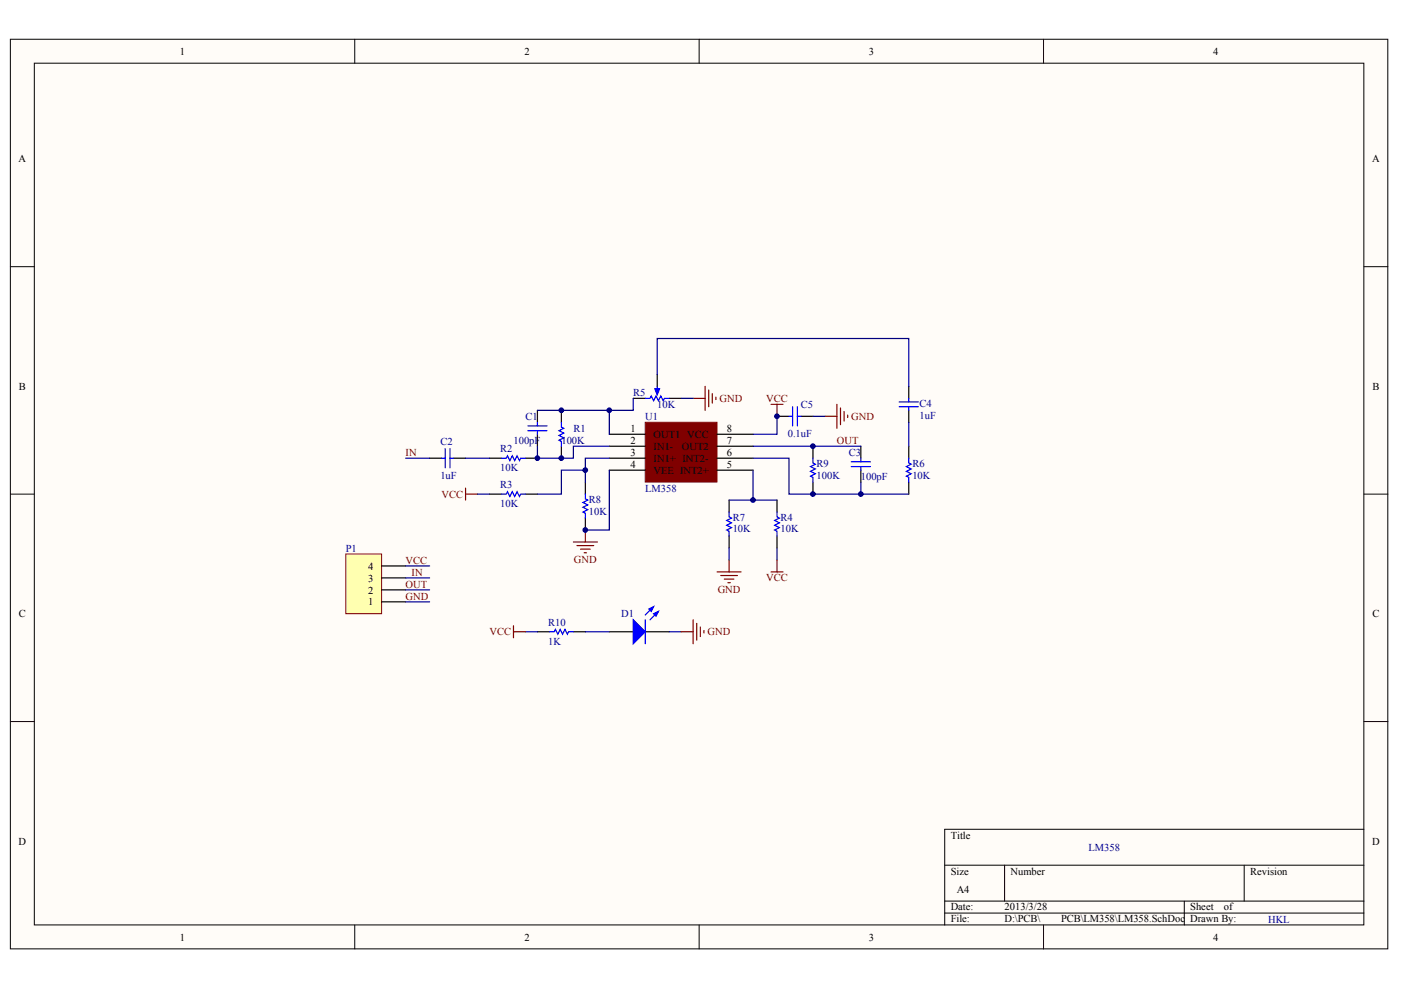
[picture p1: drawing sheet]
<svg xmlns="http://www.w3.org/2000/svg" width="297mm" height="210mm" viewBox="0 0 297 210" stroke-linecap="round" stroke-linejoin="round" font-family="sans-serif">
<g fill="#fffcf8" stroke="#000" stroke-width=".21">
<path d="M2.2 8.3h292v192.9h-292z"/>
<path d="M7.3 13.4h281.9v182.7h-281.9z"/>
</g>
<g fill="none" stroke="#000" stroke-width=".21">
<path d="M75.2 8.3v5.1M148.2 8.3v5.1M221.2 8.3v5.1M2.2 56.5h5.1M289.2 56.5h5.1M2.2 104.8h5.1M289.2 104.8h5.1M2.2 153h5.1M289.2 153h5.1M289.2 175.8h-88.9v20.3M75.2 196.1v5.1M148.2 196.1v5.1"/>
<path d="M200.3 183.4h88.9M200.3 191.1h88.9M200.3 193.6h88.9M213 183.4v7.7M221.2 196.1v5.1M251.1 191.1v5M263.8 183.4v7.7"/>
</g>
<g fill="none" stroke="#000" stroke-width=".25">
<path d="M139.3 79.4v2.5M91.1 97.2h2.5M96.2 97.2h2.5M103.8 97.2h2.5M111.4 97.2h2.5M113.9 87v2.5M113.9 92.1v2.5M119 87v2.5M119 94.6v2.6M129.2 92.1h7.6M129.2 94.6h7.6M129.2 97.2h7.6"/>
<path d="M129.2 99.7h7.6M134.3 84.5h2.5M141.9 84.5h2.5M152 92.1h7.7M152 94.6h7.7M152 97.2h7.7M152 99.7h7.7M172.4 94.6v2.6M182.5 94.6v2.6M182.5 99.7v2.5M192.7 81.9v2.6M192.7 87v2.5"/>
<path d="M192.7 94.6v2.6M103.8 104.8h2.5M111.4 104.8h2.5M124.1 102.2v2.6M124.1 109.8v2.6M154.6 106v2.6M154.6 113.6v2.6M172.4 102.2v2.6M192.7 102.2v2.6M113.9 134h2.6M121.6 134h2.5M129.2 134h5.1"/>
<path d="M136.8 134h5.1"/>
</g>
<g fill="none" stroke="#00f" stroke-width=".25">
<path d="M93.6 97.2h.8M94.4 95.1v4.1M95.4 95.1v4.1M95.4 97.2h.8M106.3 97.2h1l.3-.6 .5 1.1 .5-1.1 .5 1.1 .5-1.1 .5 1.1 .3-.5h1M111.9 90.3h4.1M111.9 91.3h4.1M113.9 89.5v.8M113.9 91.3v.8M119 89.5v1.1l.5 .2-1 .5 1 .5-1 .5 1 .5-1 .5 .5 .3v1M136.8 84.5h1l.3-.5 .5 1 .5-1 .5 1 .5-1 .5 1 .3-.5h1M139.3 81.9v1.3"/>
<path d="M172.4 97.2v1l.5 .2-1 .5 1 .5-1 .5 1 .6-1 .5 .5 .2v1M180.5 97.9h4M180.5 98.9h4M182.5 97.2v.7M182.5 98.9v.8M190.6 86.2h4.1M190.6 85.2h4.1M192.7 97.2v1l.5 .2-1 .5 1 .5-1 .5 1 .6-1 .5 .5 .2v1M192.7 84.5v.7M192.7 86.2v.8M106.3 104.8h1l.3-.5 .5 1 .5-1 .5 1 .5-1 .5 1 .3-.5h1M124.1 104.8v1l.5 .2-1 .5 1 .5-1 .6 1 .5-1 .5 .5 .2v1"/>
<path d="M154.6 108.6v1l.5 .2-1 .5 1 .6-1 .5 1 .5-1 .5 .5 .2v1M116.5 134h1l.3-.6 .5 1.1 .5-1.1 .5 1.1 .5-1.1 .5 1.1 .2-.5h1.1M136.8 131.4v5.1M138.6 128.6l-1.8 1.8M139.6 129.6l-1.8 1.8"/>
</g>
<g fill="#00f" stroke="#00f" stroke-width=".25">
<path d="M134.3 131.4l2.5 2.6-2.5 2.5z"/>
<path d="M138.6 130.1l1-.5-.5 1.1z"/>
<path d="M137.6 129.1l1-.5-.5 1z"/>
<path d="M138.8 82.4h1.1l-.6 1.3z"/>
</g>
<path d="M136.8 89.5h15.2v12.7h-15.2z" fill="#800000" stroke="#800000" stroke-width=".21"/>
<g fill="none" stroke="#000080" stroke-width=".25">
<path d="M139.3 79.4v-7.6h53.4v10.1M86 97.2h5.1M98.7 97.2h5.1M113.9 87h15.3v5.1M113.9 94.6v2.6h7.7v-2.6h7.6M134.3 84.5v2.5h-5.1M159.7 97.2h7.6v7.6h15.2v-2.6M159.7 99.7v6.3h-5.1M159.7 94.6h22.8M192.7 89.5v5.1M101.2 104.8h2.6M164.7 116.2v2.5"/>
<path d="M182.5 104.8h10.2M111.4 134h2.5M124.1 134h5.1M141.9 134h2.5"/>
</g>
<g fill="none" stroke="#800000" stroke-width=".25">
<path d="M147 84.5h2.5M149.5 81.9v5.1M150.3 82.7v3.5M151 83.4v2.1M151.8 84.2v.5M98.7 103.5v2.5M98.7 104.8h2.5M154.6 118.7v2.6M164.7 118.7v2.6M108.9 132.7v2.5M108.9 134h2.5M144.4 134h2.6"/>
<path d="M147 131.4v5.1M147.7 132.2v3.5M148.5 132.9v2.1M149.2 133.7v.5M152 121.3h5.1M152.8 122h3.6M153.6 122.8h2M154.3 123.5h.5M163.5 121.3h2.5"/>
</g>
<path d="M73.3 117.5h7.6v12.6h-7.6z" fill="#ffffb0" stroke="#800000" stroke-width=".21"/>
<path d="M164.7 88.3h2.6M169.8 88.3h2.6M80.9 120h5.1M164.7 106v2.6M164.7 113.6v2.6M80.9 127.6h5.1M80.9 125.1h5.1M80.9 122.5h5.1" fill="none" stroke="#000" stroke-width=".25"/>
<path d="M124.1 99.7v2.5M129.2 97.2h-5.1v2.5h-5.1v5.1h-5.1M129.2 99.7v12.7h-5.1M144.4 84.5h2.6M164.7 88.3v3.8h-5M172.4 88.3h2.5M86 120h5.1M154.6 116.2v2.5M159.7 106h5M86 122.5h5.1M86 125.1h5.1M86 127.6h5.1" fill="none" stroke="#000080" stroke-width=".25"/>
<path d="M167.3 88.3h.7M168 86.2v4.1M169.1 86.2v4.1M169.1 88.3h.7M164.7 108.6v1l.5 .2-1 .5 1 .6-1 .5 1 .5-1 .5 .5 .2v1" fill="none" stroke="#00f" stroke-width=".25"/>
<path d="M163.5 85.7h2.5M164.7 85.7v2.6M174.9 88.3h2.5M177.4 85.7v5.1M178.2 86.5v3.5M179 87.3v2M179.7 88v.5M121.6 114.9h5M122.3 115.7h3.6M123.1 116.4h2M123.9 117.2h.5M124.1 112.4v2.5" fill="none" stroke="#800000" stroke-width=".25"/>
<g fill="#000080" stroke="#000080" stroke-width=".21">
<circle cx="113.9" cy="97.1" r=".5"/>
<circle cx="119" cy="97.1" r=".5"/>
<circle cx="119" cy="87" r=".5"/>
<circle cx="124.1" cy="112.4" r=".5"/>
<circle cx="124.1" cy="99.7" r=".5"/>
<circle cx="129.2" cy="87" r=".5"/>
<circle cx="159.6" cy="106" r=".5"/>
<circle cx="164.7" cy="88.3" r=".5"/>
<circle cx="172.3" cy="104.8" r=".5"/>
<circle cx="172.3" cy="94.6" r=".5"/>
<circle cx="182.5" cy="104.8" r=".5"/>
</g>
<g font-size="2.2">
<text x="38.2" y="11.6">1</text>
<text x="111.2" y="11.6">2</text>
<text x="184.2" y="11.6">3</text>
<text x="257.2" y="11.6">4</text>
<text x="4" y="34.4">A</text>
<text x="290.9" y="34.4">A</text>
<text x="4" y="82.6">B</text>
<text x="291" y="82.6">B</text>
<text x="133.7" y="91.6">1</text>
<text x="133.7" y="94.1">2</text>
<text x="138.6" y="92.8">OUT1 VCC</text>
<text x="138.6" y="95.4">IN1-</text>
<text x="144.6" y="95.4">OUT2</text>
<text x="154.1" y="94.1">7</text>
<text x="154.1" y="91.6">8</text>
<text x="133.7" y="96.7">3</text>
<text x="133.7" y="99.2">4</text>
<text x="138.6" y="97.9">IN1+ INT2-</text>
<text x="138.6" y="100.5">VEE INT2+</text>
<text x="154.1" y="99.2">5</text>
<text x="154.1" y="96.7">6</text>
<text x="78" y="125.8">2</text>
<text x="78" y="123.3">3</text>
<text x="78" y="120.8">4</text>
<text x="4" y="130.9">C</text>
<text x="78" y="128.4">1</text>
<text x="291" y="130.9">C</text>
<text x="4" y="179.1">D</text>
<text x="201.6" y="177.8">Title</text>
<text x="290.9" y="179.1">D</text>
<text x="201.6" y="185.4">Size</text>
<text x="214.3" y="185.4">Number</text>
<text x="265.1" y="185.4">Revision</text>
<text x="202.8" y="189.2">A4</text>
<text x="201.6" y="193">Date:</text>
<text x="201.6" y="195.6">File:</text>
<text x="213" y="193">2013/3/28</text>
<text x="213" y="195.6">D:\PCB\</text>
<text x="225" y="195.6">PCB\LM358\LM358.SchDoc</text>
<text x="252.4" y="193">Sheet</text>
<text x="252.4" y="195.6">Drawn By:</text>
<text x="259.5" y="193">of</text>
<text x="38.2" y="199.4">1</text>
<text x="111.2" y="199.4">2</text>
<text x="184.2" y="199.4">3</text>
<text x="257.2" y="199.4">4</text>
</g>
<g font-size="2.2" fill="#000080">
<text x="134.3" y="84">R5</text>
<text x="111.4" y="89">C1</text>
<text x="136.8" y="89">U1</text>
<text x="139.3" y="86.5">10K</text>
<text x="169.8" y="86.5">C5</text>
<text x="195" y="88.8">1uF</text>
<text x="195" y="86.2">C4</text>
<text x="93.4" y="94.4">C2</text>
<text x="106.1" y="95.9">R2</text>
<text x="108.9" y="94.1">100pF</text>
<text x="119" y="94.1">100K</text>
<text x="121.6" y="91.6">R1</text>
<text x="167" y="92.6">0.1uF</text>
<text x="93.4" y="101.5">1uF</text>
<text x="106.1" y="100">10K</text>
<text x="173.1" y="101.5">100K</text>
<text x="173.1" y="98.9">R9</text>
<text x="180" y="96.7">C3</text>
<text x="182.5" y="101.7">100pF</text>
<text x="193.4" y="101.5">10K</text>
<text x="193.4" y="98.9">R6</text>
<text x="106.1" y="107.6">10K</text>
<text x="106.1" y="103.5">R3</text>
<text x="124.9" y="106.6">R8</text>
<text x="136.8" y="104.3">LM358</text>
<text x="124.9" y="109.1">10K</text>
<text x="155.3" y="112.9">10K</text>
<text x="155.3" y="110.4">R7</text>
<text x="165.5" y="112.9">10K</text>
<text x="165.5" y="110.4">R4</text>
<text x="73.3" y="117">P1</text>
<text x="131.7" y="130.9">D1</text>
<text x="116.2" y="136.8">1K</text>
<text x="116.2" y="132.7">R10</text>
<text x="230.8" y="180.4">LM358</text>
<text x="268.9" y="195.6">HKL</text>
</g>
<g font-size="2.2" fill="#800000">
<text x="152.5" y="85.2">GND</text>
<text x="162.5" y="85.2">VCC</text>
<text x="180.5" y="89">GND</text>
<text x="177.4" y="94.1">OUT</text>
<text x="86" y="96.7">IN</text>
<text x="93.6" y="105.5">VCC</text>
<text x="86" y="119.5">VCC</text>
<text x="121.7" y="119.4">GND</text>
<text x="86" y="124.6">OUT</text>
<text x="87.3" y="122">IN</text>
<text x="152.2" y="125.8">GND</text>
<text x="162.5" y="123.3">VCC</text>
<text x="86" y="127.1">GND</text>
<text x="103.8" y="134.7">VCC</text>
<text x="150" y="134.7">GND</text>
</g>
</svg>
